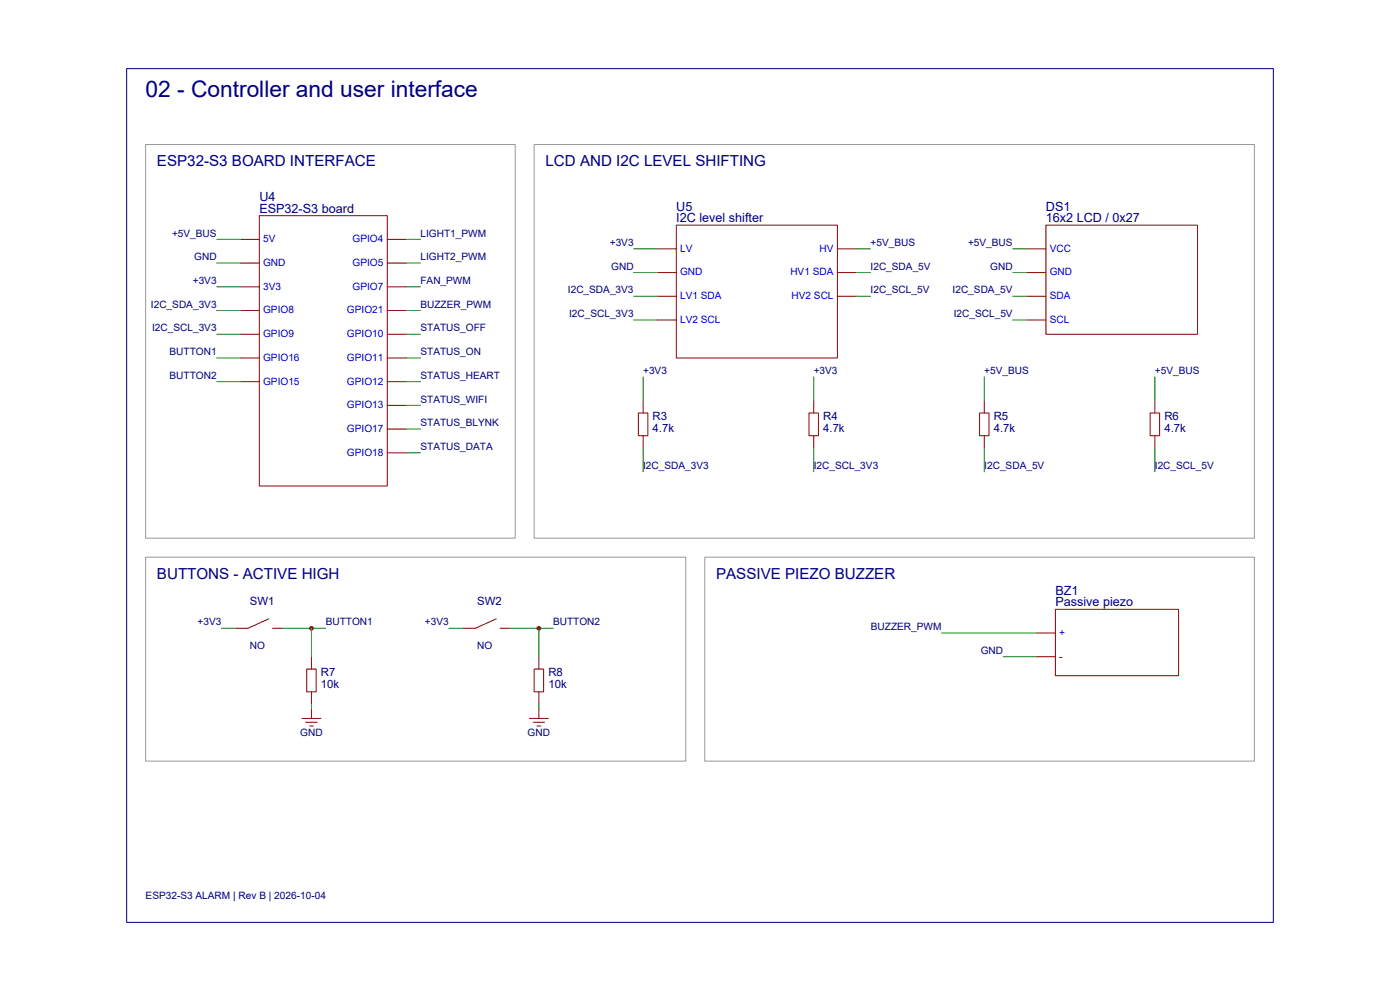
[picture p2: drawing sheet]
<svg xmlns="http://www.w3.org/2000/svg" width="420mm" height="297mm" viewBox="0 0 420 297" stroke-linecap="round" stroke-linejoin="round" font-family="sans-serif">
<path d="M38 20.6h344v255.8h-344z" fill="none" stroke="#000080" stroke-width=".3"/>
<path d="M43.7 43.3h110.9v118h-110.9zM160.2 43.3h216.1v118h-216.1zM43.7 167h162v61.1h-162z" fill="none" stroke="#999" stroke-width=".3"/>
<g fill="none" stroke="#800" stroke-width=".3">
<path d="M72.1 71.7h5.7M72.1 78.8h5.7M77.8 64.6h38.4v81.1h-38.4zM116.2 71.7h5.7M116.2 78.8h5.7M197.2 74.6h5.7M202.9 67.5h48.3v39.8h-48.3zM251.2 74.6h5.7M308.1 74.6h5.7M313.8 67.5h45.5v32.7h-45.5zM72.1 86h5.7M72.1 93.1h5.7"/>
<path d="M116.2 86h5.7M116.2 93.1h5.7M197.2 81.7h5.7M197.2 88.8h5.7M197.2 95.9h5.7M251.2 81.7h5.7M251.2 88.8h5.7M308.1 81.7h5.7M308.1 88.8h5.7M308.1 95.9h5.7M72.1 100.2h5.7M72.1 107.3h5.7"/>
<path d="M72.1 114.4h5.7M116.2 100.2h5.7M116.2 107.3h5.7M116.2 114.4h5.7M116.2 121.5h5.7M116.2 128.6h5.7M116.2 135.7h5.7M191.5 123.8h2.9v6.8h-2.9zM192.9 120.1v3.7M192.9 130.6v3.7M242.7 123.8h2.8v6.8h-2.8zM244.1 120.1v3.7"/>
<path d="M244.1 130.6v3.7M293.9 123.8h2.8v6.8h-2.8zM295.3 120.1v3.7M295.3 130.6v3.7M345 123.8h2.9v6.8h-2.9zM346.5 120.1v3.7M346.5 130.6v3.7M80.6 185.5l-6.2 2.8h-3.7M81.8 188.3h3.1"/>
</g>
<g fill="none" stroke="#080" stroke-width=".3">
<path d="M65 71.7h7.1M65 78.8h7.1M121.9 71.7h4.2M121.9 78.8h4.2M190.1 74.6h7.1M256.9 74.6h4.3M303.8 74.6h4.3M65 86h7.1M65 93.1h7.1M121.9 86h4.2M121.9 93.1h4.2M190.1 81.7h7.1"/>
<path d="M190.1 88.8h7.1M190.1 95.9h7.1M256.9 81.7h4.3M256.9 88.8h4.3M303.8 81.7h4.3M303.8 88.8h4.3M303.8 95.9h4.3M65 100.2h7.1M65 107.3h7.1M65 114.4h7.1M121.9 100.2h4.2M121.9 107.3h4.2"/>
<path d="M121.9 114.4h4.2M192.9 113v7.1M244.1 113v7.1M295.3 113v7.1M346.5 113v7.1M121.9 121.5h4.2M121.9 128.6h4.2M121.9 135.7h4.2M192.9 134.3v7.1M244.1 134.3v7.1M295.3 134.3v7.1M346.5 134.3v7.1"/>
<path d="M66.4 188.3h4.3M84.9 188.3h12.8"/>
</g>
<circle cx="93.4" cy="188.3" r=".71" fill="#c00"/>
<path d="M93.4 196.8v3.7M148.9 185.5l-6.3 2.8h-3.7M150 188.3h3.1M90.6 215.3h5.7M91.7 216.4h3.4M92 200.5h2.9v6.9h-2.9zM92.9 217.6h1.1M93.4 207.4v3.6M93.4 212.5v2.8" fill="none" stroke="#800" stroke-width=".3"/>
<path d="M93.4 188.3v8.5M134.7 188.3h4.2M153.1 188.3h12.8M93.4 211v1.5" fill="none" stroke="#080" stroke-width=".3"/>
<circle cx="161.7" cy="188.3" r=".71" fill="#c00"/>
<path d="M161.7 196.8v3.7M310.9 189.7h5.7M310.9 196.8h5.7M316.6 182.6h37v19.9h-37zM158.8 215.3h5.7M160 216.4h3.4M160.2 200.5h2.9v6.9h-2.9zM161.1 217.6h1.1M161.7 207.4v3.6M161.7 212.5v2.8" fill="none" stroke="#800" stroke-width=".3"/>
<path d="M161.7 188.3v8.5M282.5 189.7h28.4M301 196.8h9.9M161.7 211v1.5" fill="none" stroke="#080" stroke-width=".3"/>
<path d="M211.4 167h164.9v61.1h-164.9z" fill="none" stroke="#999" stroke-width=".3"/>
<text font-size="6.8" fill="#000080" x="43.7" y="29.1">02 - Controller and user interface</text>
<g font-size="4.5" fill="#000080">
<text x="47.1" y="49.8">ESP32-S3 BOARD INTERFACE</text>
<text x="163.7" y="49.8">LCD AND I2C LEVEL SHIFTING</text>
<text x="47.1" y="173.5">BUTTONS - ACTIVE HIGH</text>
<text x="214.8" y="173.5">PASSIVE PIEZO BUZZER</text>
</g>
<g font-size="3.8" fill="#000080">
<text x="77.8" y="60.4">U4</text>
<text x="77.8" y="63.8">ESP32-S3 board</text>
<text x="202.9" y="63.2">U5</text>
<text x="313.8" y="63.2">DS1</text>
<text x="202.9" y="66.6">I2C level shifter</text>
<text x="313.8" y="66.6">16x2 LCD / 0x27</text>
<text x="316.6" y="178.4">BZ1</text>
<text x="316.6" y="181.8">Passive piezo</text>
</g>
<g font-size="3.4" fill="#000080">
<text x="195.8" y="125.8">R3</text>
<text x="247" y="125.8">R4</text>
<text x="298.1" y="125.8">R5</text>
<text x="349.3" y="125.8">R6</text>
<text x="195.8" y="129.5">4.7k</text>
<text x="247" y="129.5">4.7k</text>
<text x="298.1" y="129.5">4.7k</text>
<text x="349.3" y="129.5">4.7k</text>
<text x="75" y="181.2">SW1</text>
<text x="143.2" y="181.2">SW2</text>
<text x="96.3" y="202.5">R7</text>
<text x="164.5" y="202.5">R8</text>
<text x="96.3" y="206.2">10k</text>
<text x="164.5" y="206.2">10k</text>
</g>
<g font-size="3" fill="#000080">
<text x="51.6" y="70.9">+5V_BUS</text>
<text x="126.1" y="70.9">LIGHT1_PWM</text>
<text x="58.3" y="78">GND</text>
<text x="126.1" y="78">LIGHT2_PWM</text>
<text x="182.9" y="73.7">+3V3</text>
<text x="261.2" y="73.7">+5V_BUS</text>
<text x="290.4" y="73.7">+5V_BUS</text>
<text x="183.4" y="80.8">GND</text>
<text x="261.2" y="80.8">I2C_SDA_5V</text>
<text x="297.1" y="80.8">GND</text>
<text x="57.8" y="85.1">+3V3</text>
<text x="126.1" y="85.1">FAN_PWM</text>
<text x="170.4" y="87.9">I2C_SDA_3V3</text>
<text x="261.2" y="87.9">I2C_SCL_5V</text>
<text x="285.8" y="87.9">I2C_SDA_5V</text>
<text x="45.3" y="92.2">I2C_SDA_3V3</text>
<text x="126.1" y="92.2">BUZZER_PWM</text>
<text x="170.7" y="95.1">I2C_SCL_3V3</text>
<text x="286.1" y="95.1">I2C_SCL_5V</text>
<text x="45.6" y="99.3">I2C_SCL_3V3</text>
<text x="126.1" y="99.3">STATUS_OFF</text>
<text x="50.9" y="106.4">BUTTON1</text>
<text x="126.1" y="106.4">STATUS_ON</text>
<text x="50.9" y="113.5">BUTTON2</text>
<text x="126.1" y="113.5">STATUS_HEART</text>
<text x="192.9" y="112.1">+3V3</text>
<text x="244.1" y="112.1">+3V3</text>
<text x="295.3" y="112.1">+5V_BUS</text>
<text x="346.5" y="112.1">+5V_BUS</text>
<text x="126.1" y="120.6">STATUS_WIFI</text>
<text x="126.1" y="127.7">STATUS_BLYNK</text>
<text x="126.1" y="134.9">STATUS_DATA</text>
<text x="192.9" y="140.5">I2C_SDA_3V3</text>
<text x="244.1" y="140.5">I2C_SCL_3V3</text>
<text x="295.3" y="140.5">I2C_SDA_5V</text>
<text x="346.5" y="140.5">I2C_SCL_5V</text>
<text x="59.3" y="187.4">+3V3</text>
<text x="97.7" y="187.4">BUTTON1</text>
<text x="127.5" y="187.4">+3V3</text>
<text x="165.9" y="187.4">BUTTON2</text>
<text x="261.3" y="188.9">BUZZER_PWM</text>
<text x="75" y="194.6">NO</text>
<text x="143.2" y="194.6">NO</text>
<text x="294.2" y="196">GND</text>
<text x="90.1" y="220.4">GND</text>
<text x="158.3" y="220.4">GND</text>
<text x="43.7" y="269.3">ESP32-S3 ALARM | Rev B | 2026-10-04</text>
</g>
<g font-size="3" fill="#00f">
<text x="78.9" y="72.6">5V</text>
<text x="105.8" y="72.6">GPIO4</text>
<text x="204" y="75.4">LV</text>
<text x="245.9" y="75.4">HV</text>
<text x="314.9" y="75.4">VCC</text>
<text x="78.9" y="79.7">GND</text>
<text x="105.8" y="79.7">GPIO5</text>
<text x="204" y="82.5">GND</text>
<text x="237.1" y="82.5">HV1 SDA</text>
<text x="314.9" y="82.5">GND</text>
<text x="78.9" y="86.8">3V3</text>
<text x="105.8" y="86.8">GPIO7</text>
<text x="204" y="89.6">LV1 SDA</text>
<text x="237.4" y="89.6">HV2 SCL</text>
<text x="314.9" y="89.6">SDA</text>
<text x="78.9" y="93.9">GPIO8</text>
<text x="104.1" y="93.9">GPIO21</text>
<text x="78.9" y="101">GPIO9</text>
<text x="104.1" y="101">GPIO10</text>
<text x="204" y="96.8">LV2 SCL</text>
<text x="314.9" y="96.8">SCL</text>
<text x="78.9" y="108.1">GPIO16</text>
<text x="104.1" y="108.1">GPIO11</text>
<text x="78.9" y="115.2">GPIO15</text>
<text x="104.1" y="115.2">GPIO12</text>
<text x="104.1" y="122.3">GPIO13</text>
<text x="104.1" y="129.5">GPIO17</text>
<text x="104.1" y="136.6">GPIO18</text>
<text x="317.7" y="190.6">+</text>
<text x="317.7" y="197.7">-</text>
</g>
</svg>
